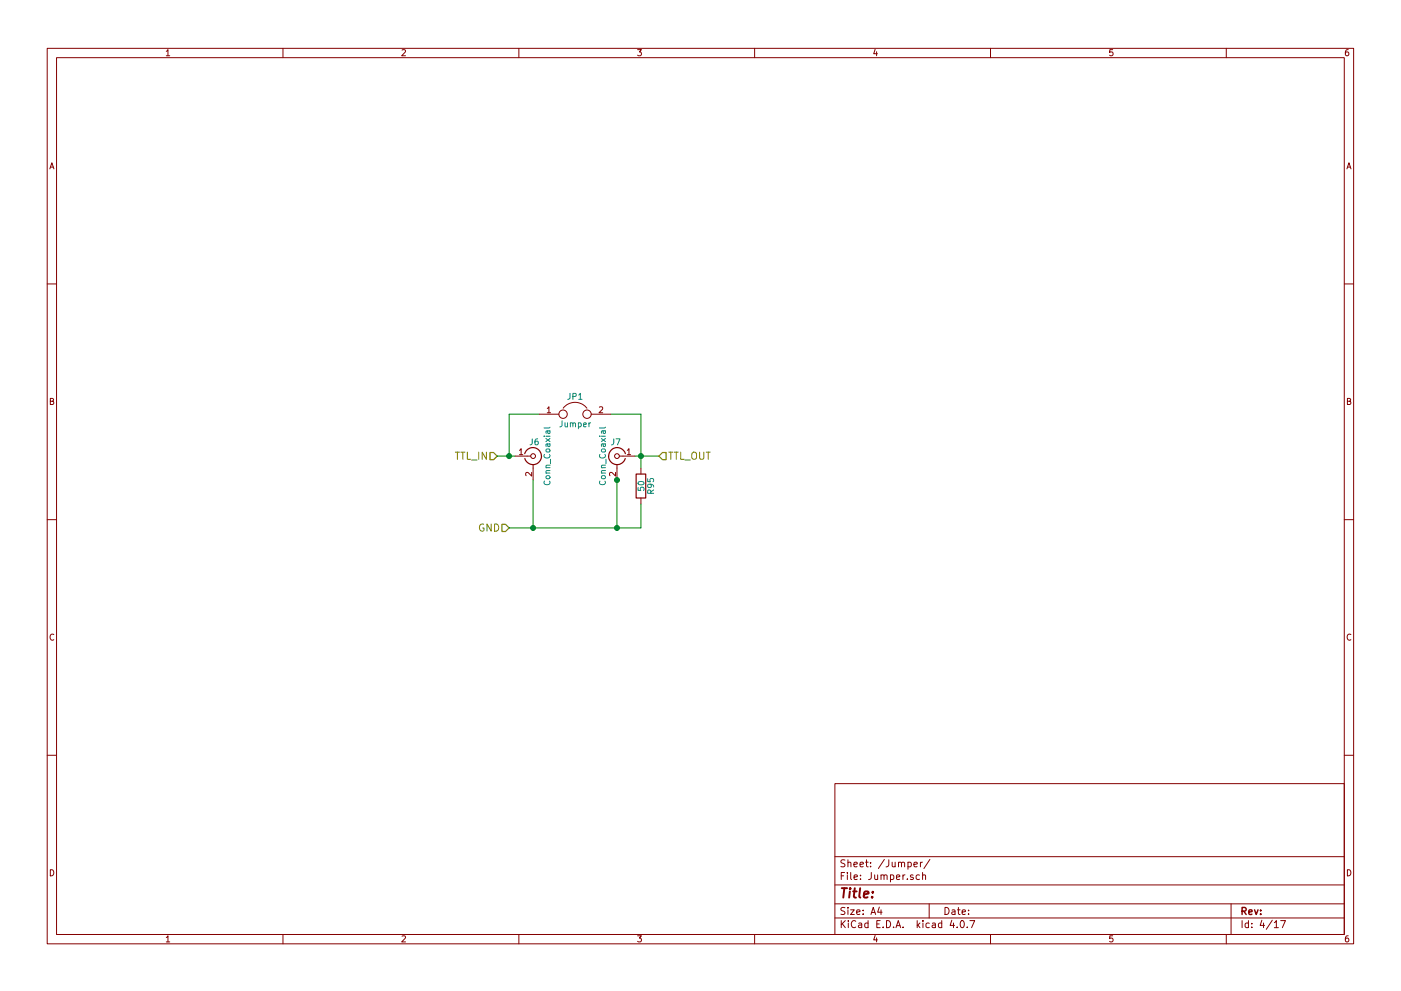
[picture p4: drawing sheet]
EESchema Schematic File Version 2
LIBS:pmt_driver-rescue
LIBS:power
LIBS:device
LIBS:transistors
LIBS:conn
LIBS:linear
LIBS:regul
LIBS:74xx
LIBS:cmos4000
LIBS:adc-dac
LIBS:memory
LIBS:xilinx
LIBS:microcontrollers
LIBS:dsp
LIBS:microchip
LIBS:analog_switches
LIBS:motorola
LIBS:texas
LIBS:intel
LIBS:audio
LIBS:interface
LIBS:digital-audio
LIBS:philips
LIBS:display
LIBS:cypress
LIBS:siliconi
LIBS:opto
LIBS:atmel
LIBS:contrib
LIBS:valves
LIBS:Magnes Components
LIBS:pmt_driver-cache
EELAYER 25 0
EELAYER END
$Descr A4 11693 8268
encoding utf-8
Sheet 4 17
Title ""
Date ""
Rev ""
Comp ""
Comment1 ""
Comment2 ""
Comment3 ""
Comment4 ""
$EndDescr
Text HLabel 4150 3800 0    60   Input ~ 0
TTL_IN
$Comp
L Conn_Coaxial J6
U 1 1
P 4450 3800
AR Path="/59E230FE/59E237F4" Ref="J6"  Part="1" 
AR Path="/59EC387C/59E237F4" Ref="J14"  Part="1" 
AR Path="/59EF1109/59E237F4" Ref="J20"  Part="1" 
AR Path="/59EF2EEA/59E237F4" Ref="J22"  Part="1" 
F 0 "J6" H 4460 3920 50  0000 C CNN
F 1 "Conn_Coaxial" V 4565 3800 50  0000 C CNN
F 2 "Connectors:LEMO_straight" H 4450 3800 50  0001 C CNN
F 3 "" H 4450 3800 50  0001 C CNN
F 4 "EPA.00.250.NTN" H 4450 3800 60  0001 C CNN "MPN"
F 5 "1124-1421-ND" H 4450 3800 60  0001 C CNN "DK"
F 6 "Vertical" H 4450 3800 60  0001 C CNN "Notes"
	1    4450 3800
	1    0    0    -1  
$EndComp
Wire Wire Line
	4150 3800 4300 3800
Text HLabel 4250 4400 0    60   Input ~ 0
GND
$Comp
L Conn_Coaxial J7
U 1 1
P 5150 3800
AR Path="/59E230FE/59E23908" Ref="J7"  Part="1" 
AR Path="/59EC387C/59E23908" Ref="J15"  Part="1" 
AR Path="/59EF1109/59E23908" Ref="J21"  Part="1" 
AR Path="/59EF2EEA/59E23908" Ref="J23"  Part="1" 
F 0 "J7" H 5160 3920 50  0000 C CNN
F 1 "Conn_Coaxial" V 5265 3800 50  0000 C CNN
F 2 "Connectors:LEMO_straight" H 5150 3800 50  0001 C CNN
F 3 "" H 5150 3800 50  0001 C CNN
F 4 "EPA.00.250.NTN" H 5150 3800 60  0001 C CNN "MPN"
F 5 "1124-1421-ND" H 5150 3800 60  0001 C CNN "DK"
F 6 "Vertical" H 5150 3800 60  0001 C CNN "Notes"
	1    5150 3800
	-1   0    0    -1  
$EndComp
$Comp
L Jumper JP1
U 1 1
P 4800 3450
AR Path="/59E230FE/59E23962" Ref="JP1"  Part="1" 
AR Path="/59EC387C/59E23962" Ref="JP2"  Part="1" 
AR Path="/59EF1109/59E23962" Ref="JP3"  Part="1" 
AR Path="/59EF2EEA/59E23962" Ref="JP4"  Part="1" 
F 0 "JP1" H 4800 3600 50  0000 C CNN
F 1 "Jumper" H 4800 3370 50  0000 C CNN
F 2 "Pin_Headers:Pin_Header_Straight_1x02_Pitch2.54mm" H 4800 3450 50  0001 C CNN
F 3 "" H 4800 3450 50  0001 C CNN
F 4 "S9000-ND" H 4800 3450 60  0001 C CNN "DK"
F 5 "A26543-ND" H 4800 3450 60  0001 C CNN "DK2"
	1    4800 3450
	1    0    0    -1  
$EndComp
Wire Wire Line
	4500 3450 4250 3450
Wire Wire Line
	4250 3450 4250 3800
Connection ~ 4250 3800
Wire Wire Line
	5100 3450 5350 3450
Wire Wire Line
	5350 3450 5350 3900
Wire Wire Line
	5300 3800 5500 3800
Connection ~ 5350 3800
Text HLabel 5500 3800 2    60   Input ~ 0
TTL_OUT
Wire Wire Line
	4250 4400 5350 4400
Wire Wire Line
	4450 4400 4450 4000
Connection ~ 5150 4000
Wire Wire Line
	5150 4400 5150 4000
Connection ~ 4450 4400
$Comp
L R R95
U 1 1
P 5350 4050
AR Path="/59E230FE/59F04D04" Ref="R95"  Part="1" 
AR Path="/59EC387C/59F04D04" Ref="R96"  Part="1" 
AR Path="/59EF1109/59F04D04" Ref="R97"  Part="1" 
AR Path="/59EF2EEA/59F04D04" Ref="R98"  Part="1" 
F 0 "R95" V 5430 4050 50  0000 C CNN
F 1 "50" V 5350 4050 50  0000 C CNN
F 2 "Resistors_SMD:R_0805" V 5280 4050 50  0001 C CNN
F 3 "" H 5350 4050 50  0001 C CNN
	1    5350 4050
	1    0    0    -1  
$EndComp
Wire Wire Line
	5350 4400 5350 4200
Connection ~ 5150 4400
$EndSCHEMATC
